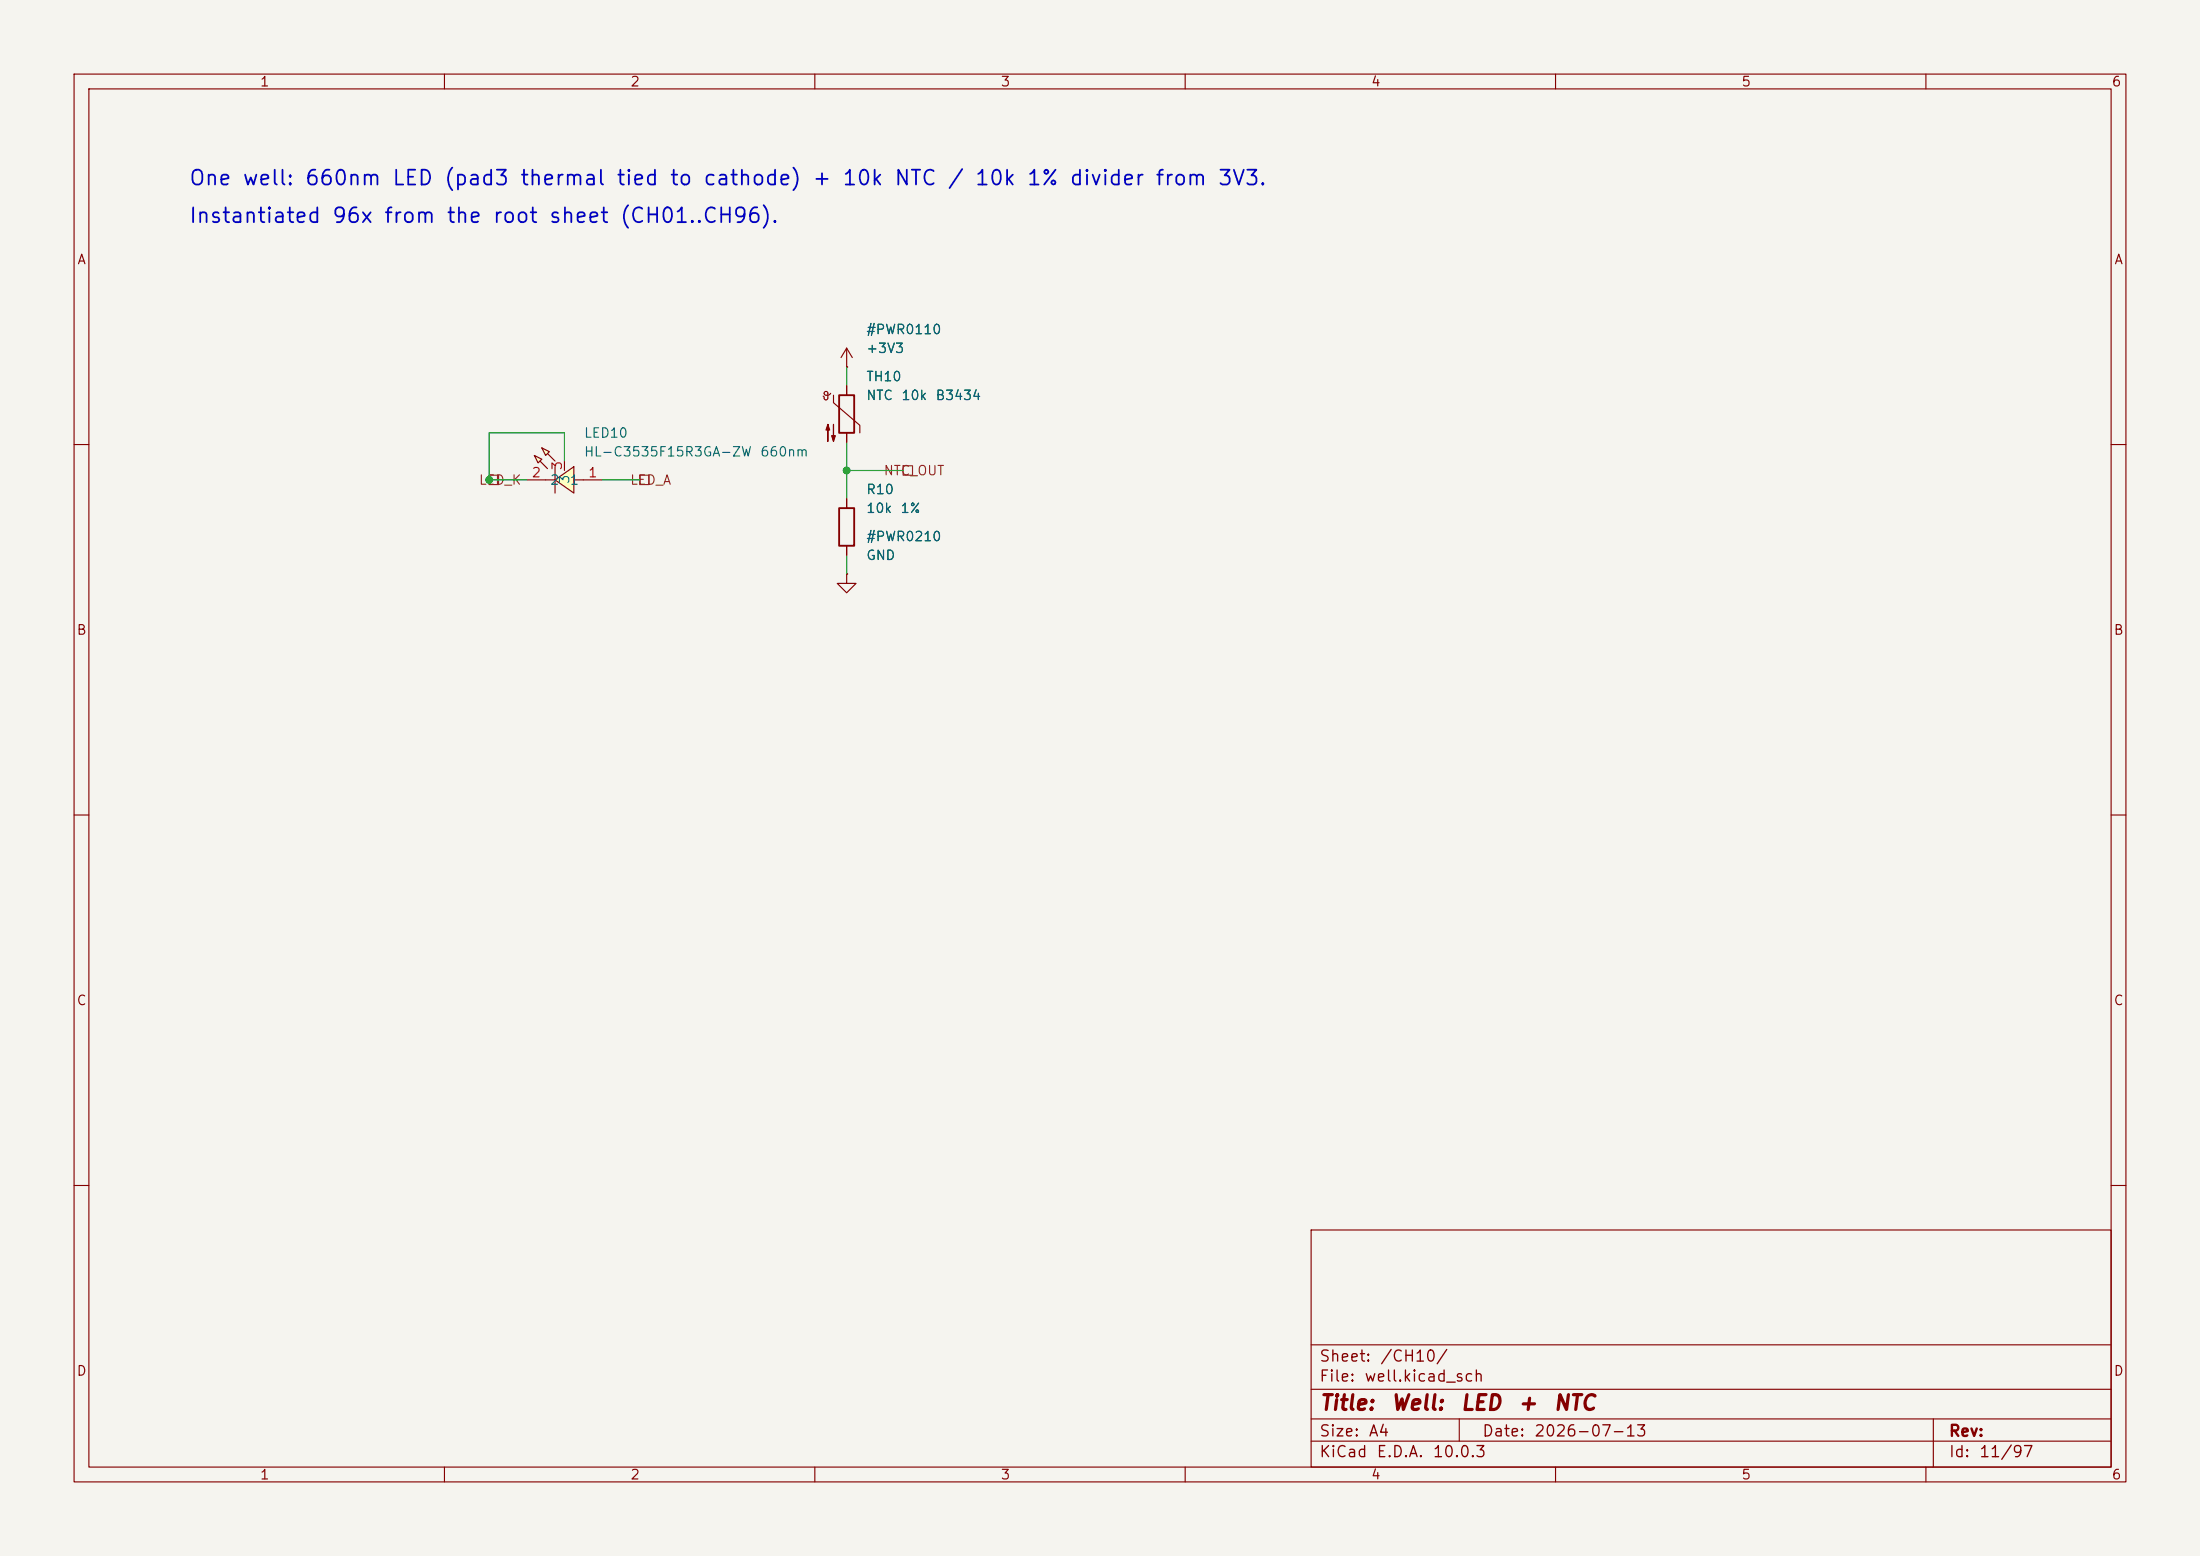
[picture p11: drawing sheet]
<svg xmlns="http://www.w3.org/2000/svg" width="297mm" height="210mm" viewBox="0 0 297 210" stroke-linecap="round" stroke-linejoin="round" font-family="sans-serif">
<path d="M0 0h297v210h-297z" fill="#f5f4ef" stroke="#f5f4ef" stroke-width=".14"/>
<g fill="none" stroke="#840000" stroke-width=".15">
<path d="M10 10h277v190h-277zM12 12h273v186h-273zM60 10v2M110 10v2M160 10v2M210 10v2M260 10v2M111.3 53.1v-.2l.2-.1 .2 .1 .1 .2M111.3 53.1v.2h.2M111.8 53.1v.6l-.2 .2h-.3v-.3l-.2-.1M112.1 53.1l-.3 .2h-.3M112.5 53.3v1.1l3.6 3v1"/>
<path d="M114.3 49.5h.1M114.3 47l-.8 1.3M114.3 47l.8 1.3M114.3 47v2.5M114.3 52.1v1.2M114.3 58.4v1.3M10 60h2M285 60h2M10 110h2M285 110h2M10 160h2M177 166h108v32h-108z"/>
<path d="M285 160h2M60 198v2M110 198v2M160 198v2M177 194.5h108M177 191.5h108M177 187.5h108M177 181.5h108M197 191.5v3M210 198v2M260 198v2M261 191.5v6.5"/>
</g>
<g fill="#840000" stroke="#840000" stroke-width=".15">
<path d="M111.8 57.3l.2 .7h-.5l.3-.7v2.3z"/>
<path d="M112.5 57.3v2.3l-.2-.8h.5l-.3 .8z"/>
</g>
<path d="M113.3 53.3h2v5.1h-2z" fill="none" stroke="#840000" stroke-width=".25"/>
<g fill="#ffffc2">
<path d="M72.1 61.5l1 .5-.5 .5z"/>
<path d="M73.1 60.5l1.1 .5-.5 .5z"/>
<path d="M74.9 64.8l2.6-1.8v3.6z"/>
</g>
<g fill="none" stroke="#840000" stroke-width=".15">
<path d="M114.3 49.5h.1M114.3 52.1v1.2M114.3 58.4v1.3M71.1 64.8h3.8M72.1 61.5l1 .5-.5 .5zM72.9 62.2l1 1.1M73.1 60.5l1.1 .5-.5 .5zM73.9 61.2l1 1M74.9 64.8l2.6-1.8v3.6zM74.9 63v3.6M76.2 62.2v1.3M77.5 64.8h3.8"/>
<path d="M114.3 77.5v1.2h1.3l-1.3 1.3-1.3-1.3h1.3M114.3 77.5h.1M114.3 67.3v1.3M114.3 73.7v1.2"/>
</g>
<path d="M113.3 68.6h2v5.1h-2z" fill="none" stroke="#840000" stroke-width=".25"/>
<path d="M66 64.1h1.3v1.3h-1.3zM86.4 64.1h1.2v1.3h-1.2zM121.9 62.9h1.3v1.2h-1.3z" fill="none" stroke="#725600" stroke-width=".15"/>
<path d="M114.3 49.5v2.6M114.3 59.7v7.6M76.2 62.2v-3.8h-10.2v6.4h5.1M81.3 64.8h5.1M114.3 74.9v2.6M114.3 63.5h7.6" fill="none" stroke="#009600" stroke-width=".15"/>
<g fill="#009600" stroke="#009600" stroke-width=".14">
<circle cx="114.3" cy="63.5" r=".46"/>
<circle cx="66" cy="64.8" r=".46"/>
</g>
<g font-size="2" fill="#0000c2">
<text x="25.4" y="25.5">One well: 660nm LED (pad3 thermal tied to cathode) + 10k NTC / 10k 1% divider from 3V3.</text>
<text x="25.4" y="30.6">Instantiated 96x from the root sheet (CH01..CH96).</text>
</g>
<g font-size="2" fill="#840000">
<text x="178" y="190.8">Title:</text>
<text x="187.7" y="190.8">Well:</text>
<text x="197" y="190.8">LED</text>
<text x="204.8" y="190.8">+</text>
<text x="209.6" y="190.8">NTC</text>
</g>
<g font-size="1.5" fill="#840000">
<text x="178" y="184.2">Sheet:</text>
<text x="186.2" y="184.2">/CH10/</text>
<text x="178" y="186.9">File:</text>
<text x="184.1" y="186.9">well.kicad_sch</text>
<text x="178" y="197.1">KiCad</text>
<text x="178" y="194.3">Size:</text>
<text x="184.7" y="194.3">A4</text>
<text x="185.7" y="197.1">E.D.A.</text>
<text x="193.3" y="197.1">10.0.3</text>
<text x="200" y="194.3">Date:</text>
<text x="207" y="194.3">2026-07-13</text>
<text x="263" y="194.3">Rev:</text>
<text x="263" y="197.1">Id:</text>
<text x="267.1" y="197.1">11/97</text>
</g>
<g font-size="1.3" fill="#840000">
<text x="35" y="12">1</text>
<text x="85" y="12">2</text>
<text x="135" y="12">3</text>
<text x="185" y="12">4</text>
<text x="235" y="12">5</text>
<text x="285" y="12">6</text>
<text x="10.3" y="36">A</text>
<text x="285.3" y="36">A</text>
<text x="10.3" y="86">B</text>
<text x="285.3" y="86">B</text>
<text x="10.3" y="136">C</text>
<text x="285.3" y="136">C</text>
<text x="10.3" y="186">D</text>
<text x="285.3" y="186">D</text>
<text x="35" y="200">1</text>
<text x="85" y="200">2</text>
<text x="135" y="200">3</text>
<text x="185" y="200">4</text>
<text x="235" y="200">5</text>
<text x="285" y="200">6</text>
</g>
<g font-size="1.3" fill="#006464">
<text x="116.8" y="45.4">#PWR0110</text>
<text x="116.8" y="48">+3V3</text>
<text x="116.8" y="51.8">TH10</text>
<text x="78.7" y="59.4">LED10</text>
<text x="116.8" y="54.3">NTC</text>
<text x="121.6" y="54.3">10k</text>
<text x="126.2" y="54.3">B3434</text>
<text x="74.2" y="65.7">2</text>
<text x="76.8" y="65.7">1</text>
<text x="77.2" y="65.4" transform="rotate(-90 77.2 65.4)">3</text>
<text x="78.7" y="61.9">HL-C3535F15R3GA-ZW</text>
<text x="102.5" y="61.9">660nm</text>
<text x="116.8" y="67">R10</text>
<text x="116.8" y="69.6">10k</text>
<text x="121.5" y="69.6">1%</text>
<text x="116.8" y="75.9">GND</text>
<text x="116.8" y="73.4">#PWR0210</text>
</g>
<g font-size="1.3" fill="#725600">
<text x="64.6" y="65.7">LED_K</text>
<text x="85" y="65.7">LED_A</text>
<text x="119.2" y="64.5">NTC_OUT</text>
</g>
<g font-size="1.3" fill="#a90000">
<text x="71.7" y="64.7">2</text>
<text x="76.2" y="63.6" transform="rotate(-90 76.2 63.6)">3</text>
<text x="79.3" y="64.7">1</text>
</g>
</svg>
